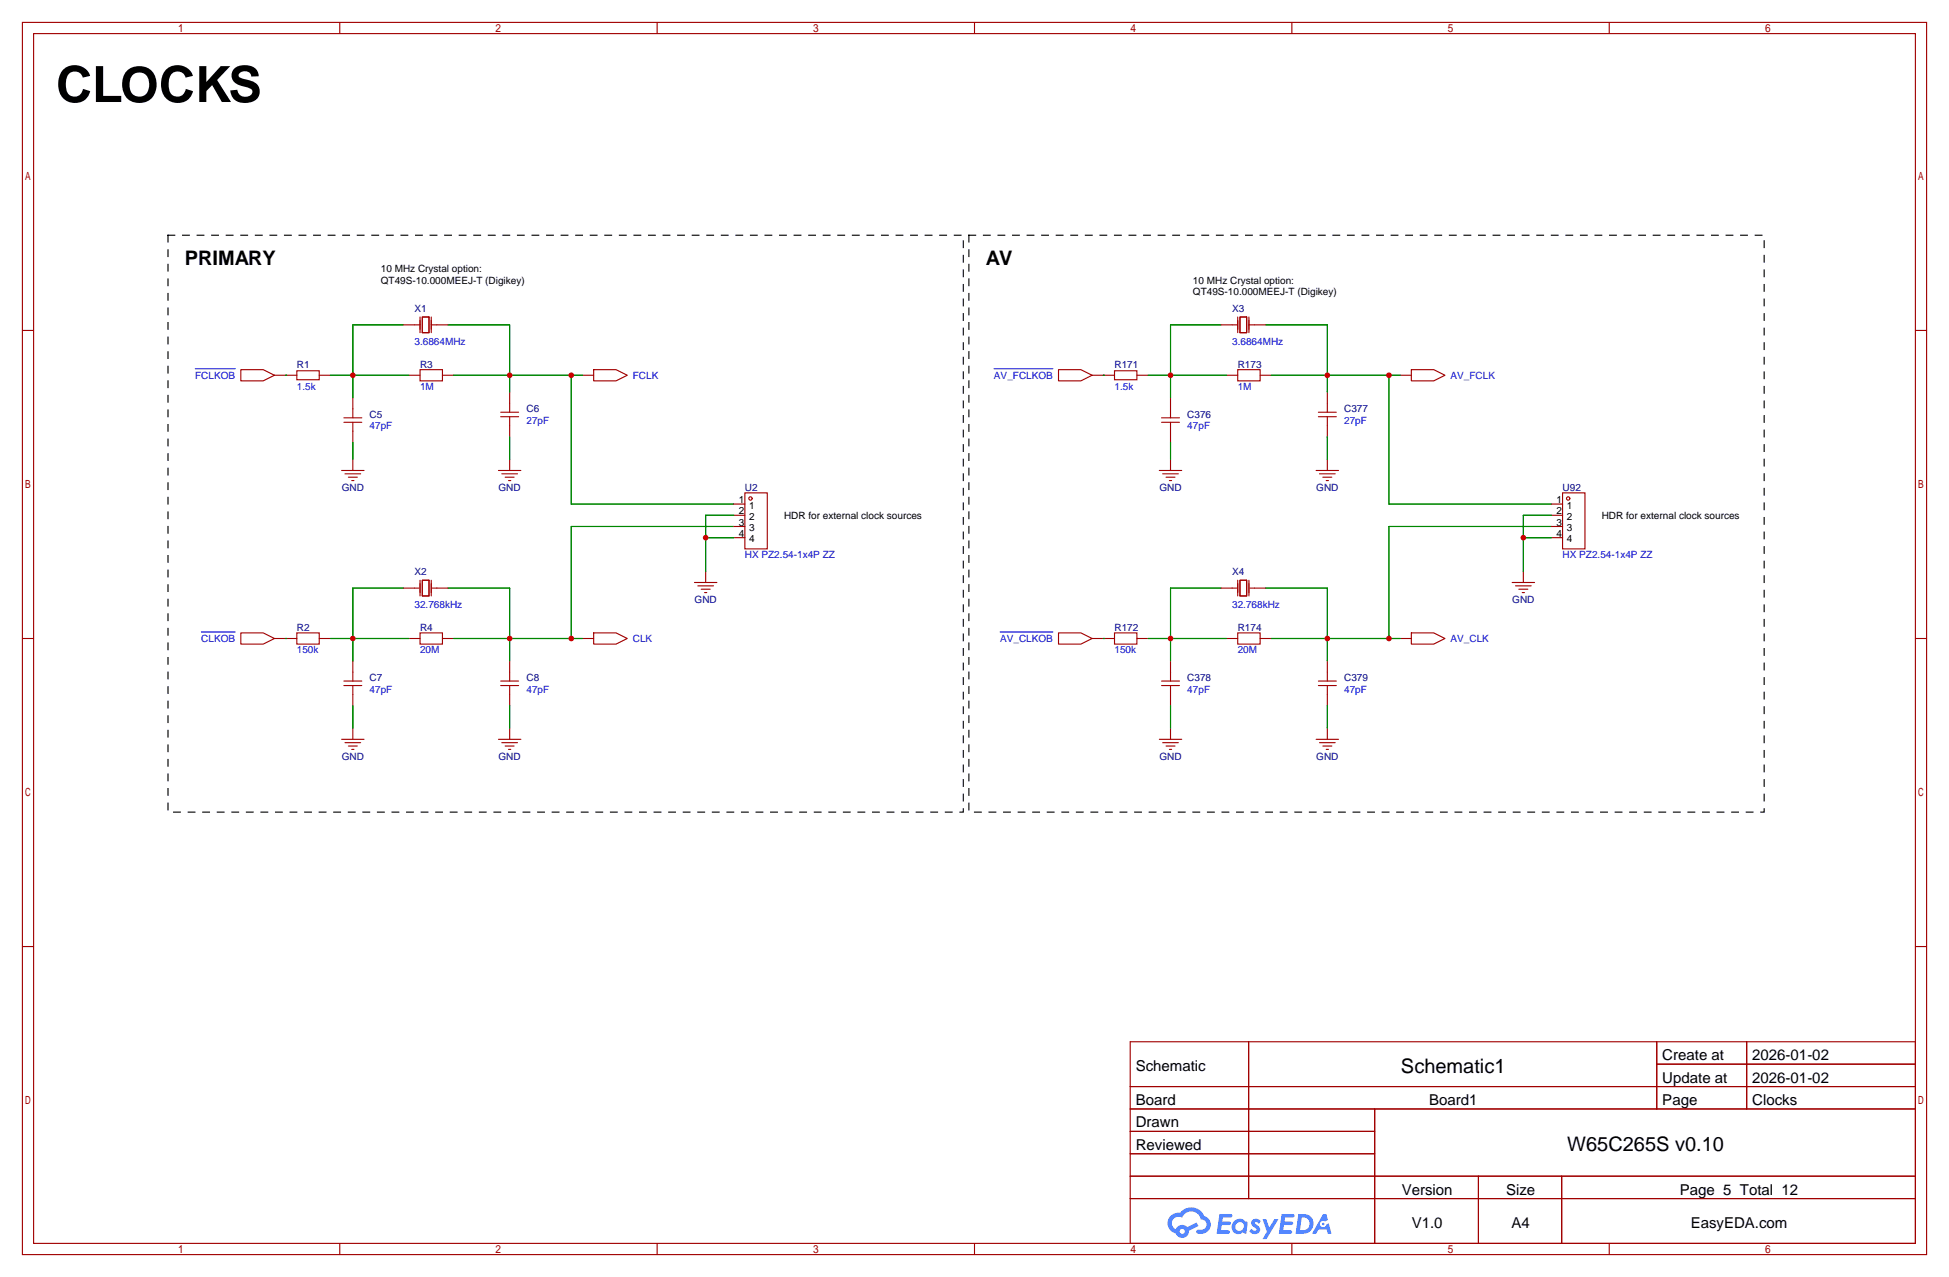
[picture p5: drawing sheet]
<svg xmlns="http://www.w3.org/2000/svg" width="442mm" height="290mm" viewBox="0 0 442 290" stroke-linecap="round" stroke-linejoin="round" font-family="sans-serif">
<g fill="none" stroke="#a10000" stroke-width=".25">
<path d="M5.1 5.1h431.8v279.4h-431.8zM7.6 7.6h426.7v274.3h-426.7zM77 5.1v2.5M149 5.1v2.5M221 5.1v2.5M292.9 5.1v2.5M364.9 5.1v2.5M5.1 74.9h2.5M434.3 74.9h2.6M5.1 144.8h2.5M434.3 144.8h2.6M5.1 214.6h2.5"/>
<path d="M434.3 214.6h2.6M256.3 236.2h178v45.7h-178zM283.1 236.2v35.6M375.7 236.2v15.3M396.1 236.2v15.3M256.3 246.4h178M256.3 251.5h178M256.3 256.5h55.4M311.7 251.5v30.4M375.7 241.3h58.6M256.3 266.7h178M256.3 261.6h55.4"/>
<path d="M256.3 271.8h178M335.3 266.7v15.2M354.1 266.7v15.2M77 281.9v2.6M149 281.9v2.6M221 281.9v2.6M292.9 281.9v2.6M364.9 281.9v2.6"/>
</g>
<g fill="#5487ff">
<path d="M284 276.6a1.3 1.3 0 0 1 1.9 .3l-.4 .6a.54 .54 0 0 0-1-.2l.2 .2a1.28 1.28 0 0 1 .7 2 1.53 1.53 0 0 1-2.1-.3l.5-.6 .8 .5a.31 .31 0 0 0 .3-.3 .31 .31 0 0 0-.3-.3 1.12 1.12 0 0 1-.6-1.9z"/>
<path d="M286.3 276.4h.8l.7 2 1.2-2h.9l-2.7 4.6h-.9l1-1.7z"/>
<path d="M276.5 275.3h2.3a.46 .46 0 0 1 .5 .1 .46 .46 0 0 1 .1 .5l-.4 .2h-1.7l-.1 .9h1.6a.4 .4 0 0 1 .3 .4 .4 .4 0 0 1-.4 .4h-1.7l-.1 1.2h1.3a.46 .46 0 0 1 .6 .1 .46 .46 0 0 1 .1 .5l-.4 .2h-2.6z"/>
<path d="M290.6 275.3h2.3a.47 .47 0 0 1 .5 .1 .47 .47 0 0 1 .1 .5l-.3 .2h-1.8l-.1 .9h1.6a.4 .4 0 0 1 .4 .4 .4 .4 0 0 1-.5 .4h-1.6l-.2 1.2h1.4a.46 .46 0 0 1 .5 .1 .46 .46 0 0 1 .1 .5l-.4 .2h-2.6z"/>
<path d="M300 275.3h.8l.3 1.3-.6 .4a.75 .75 0 0 0-1.1 .3 .75 .75 0 0 0 .4 1 .75 .75 0 0 0 1-.7l.5-.2 .6 2.3h-.8l-.3-.9h-1.8l-.5 .9h-1z"/>
<path d="M294.4 275.3l-.6 4.5h1.4a2.27 2.27 0 0 0 2.7-2.3 2.27 2.27 0 0 0-2.7-2.2zM295.2 276.1a1.5 1.5 0 0 1 1.8 1.5 1.5 1.5 0 0 1-1.9 1.4h-.3z"/>
<path d="M279.8 276.9a1.6 1.6 0 0 0-.3 2.3 1.6 1.6 0 0 0 2.3 .2l.8 .4 .3-2.5-.1-.3h-.5a1.58 1.58 0 0 0-2.5-.1zM280.4 277.4a.98 .98 0 0 1 1.6 .4 .98 .98 0 0 1-1 1.3 .94 .94 0 0 1-.9-.6 .94 .94 0 0 1 .3-1.1z"/>
<path d="M265.5 275.7a2.37 2.37 0 0 0 1.1 4 1.54 1.54 0 0 0 1.8 1 1.54 1.54 0 0 0 1.2-1.6l2.2-1.1-.5-.8-2.1 1a1.57 1.57 0 0 0-2.6 .5 1.5 1.5 0 0 1-.7-2.1 1.5 1.5 0 0 1 2.2-.5 2.23 2.23 0 0 1 2.3-1.4 2.23 2.23 0 0 1 1.9 1.8 1.16 1.16 0 0 1 1.3 1.1 1.16 1.16 0 0 1-1.1 1.2h-.7a.47 .47 0 0 0-.6 .4 .47 .47 0 0 0 .5 .6 2.14 2.14 0 0 0 2.7-1.4 2.14 2.14 0 0 0-1.3-2.7 3.2 3.2 0 0 0-5.5-.7l-1.1 .1zM267.5 279.2a.6 .6 0 0 1 1.2 0 .6 .6 0 0 1-1.2 0z"/>
<circle cx="300" cy="277.5" r=".28"/>
</g>
<g fill="none" stroke="#a10000" stroke-width=".25">
<path d="M91.4 73.7h3.8M95.2 71.9v3.5M95.8 71.9h1.5v3.5h-1.5zM97.8 71.9v3.5M97.8 73.7h3.8M276.9 73.7h3.8M280.7 71.9v3.5M281.2 71.9h1.5v3.5h-1.5zM283.2 73.7h3.8M283.2 71.9v3.5M54.6 83.8h5.1l2.5 1.3-2.5 1.3h-5.1zM62.2 85.1h5.1"/>
<path d="M67.3 84.1h5.1v2h-5.1zM72.4 85.1h2.5M78 95.8h4M78 94.7h4M80 90.2v4.5M80 95.8v4.5M92.7 85.1h2.5M95.2 83.8h5.1v2.6h-5.1zM100.3 85.1h2.6M113.5 94.5h4.1M113.5 93.5h4.1M115.6 88.9v4.6"/>
<path d="M115.6 94.5v4.6M132.1 85.1h2.5M134.6 83.8h5.1l2.5 1.3-2.5 1.3h-5.1zM240 83.8h5.1l2.5 1.3-2.5 1.3h-5.1zM247.6 85.1h5.1M252.7 84.1h5.1v2h-5.1zM257.8 85.1h2.5M263.4 95.8h4.1M263.4 94.7h4.1M265.4 90.2v4.5M265.4 95.8v4.5M278.1 85.1h2.6"/>
<path d="M280.7 83.8h5.1v2.6h-5.1zM285.8 85.1h2.5M299 94.5h4M299 93.5h4M301 88.9v4.6M301 94.5v4.6M317.5 85.1h2.5M320 83.8h5.1l2.6 1.3-2.6 1.3h-5.1zM77.5 106.7h5M78.2 107.4h3.6M79 108.2h2M79.8 109h.5"/>
<path d="M80 104.1v2.6M113 106.7h5.1M113.8 107.4h3.5M114.6 108.2h2M115.3 109h.5M115.6 104.1v2.6M166.4 114.3h2.5M166.4 116.8h2.5M166.4 119.4h2.5M168.9 111.8h5.1v12.7h-5.1zM262.9 106.7h5.1M263.7 107.4h3.5"/>
<path d="M264.4 108.2h2M265.2 109h.5M265.4 104.1v2.6M298.4 106.7h5.1M299.2 107.4h3.6M300 108.2h2M300.7 109h.5M301 104.1v2.6M351.8 114.3h2.5M351.8 116.8h2.5M351.8 119.4h2.5M354.3 111.8h5.1v12.7h-5.1z"/>
<path d="M91.4 133.4h3.6M95.2 131.6v3.5M95.8 131.6h1.5v3.5h-1.5zM97.8 131.6v3.5M98 133.4h3.6M157.5 132.1h5.1M158.2 132.8h3.6M159 133.6h2M159.8 134.4h.5M160 129.5v2.6M166.4 121.9h2.5M276.9 133.4h3.5"/>
<path d="M280.7 131.6v3.5M281.2 131.6h1.5v3.5h-1.5zM283.2 131.6v3.5M283.5 133.4h3.5M342.9 132.1h5.1M343.7 132.8h3.5M344.4 133.6h2.1M345.2 134.4h.5M345.4 129.5v2.6M351.8 121.9h2.5M54.6 143.5h5.1l2.5 1.3-2.5 1.3h-5.1zM62.2 144.8h5.1"/>
<path d="M67.3 143.5h5.1v2.6h-5.1zM72.4 144.8h2.5M78 155.4h4M78 154.4h4M80 149.9v4.5M80 155.4v4.6M92.7 144.8h2.5M95.2 143.5h5.1v2.6h-5.1zM100.3 144.8h2.6M113.5 155.4h4.1M113.5 154.4h4.1M115.6 149.9v4.5"/>
<path d="M115.6 155.4v4.6M132.1 144.8h2.5M134.6 143.5h5.1l2.5 1.3-2.5 1.3h-5.1zM240 143.5h5.1l2.5 1.3-2.5 1.3h-5.1zM247.6 144.8h5.1M252.7 143.5h5.1v2.6h-5.1zM257.8 144.8h2.5M263.4 155.4h4.1M263.4 154.4h4.1M265.4 149.9v4.5M265.4 155.4v4.6M278.1 144.8h2.6"/>
<path d="M280.7 143.5h5.1v2.6h-5.1zM285.8 144.8h2.5M299 155.4h4M299 154.4h4M301 149.9v4.5M301 155.4v4.6M317.5 144.8h2.5M320 143.5h5.1l2.6 1.3-2.6 1.3h-5.1zM77.5 167.6h5M78.2 168.4h3.6M79 169.2h2M79.8 169.9h.5"/>
<path d="M80 165.1v2.5M113 167.6h5.1M113.8 168.4h3.5M114.6 169.2h2M115.3 169.9h.5M115.6 165.1v2.5M262.9 167.6h5.1M263.7 168.4h3.5M264.4 169.2h2M265.2 169.9h.5M265.4 165.1v2.5M298.4 167.6h5.1"/>
<path d="M299.2 168.4h3.6M300 169.2h2M300.7 169.9h.5M301 165.1v2.5"/>
<circle cx="170.2" cy="113" r=".38"/>
<circle cx="355.6" cy="113" r=".38"/>
</g>
<path d="M44.3 83.6h9M225.4 83.6h13.4M45.7 143.3h7.6M226.8 143.3h12" fill="none" stroke="#00f" stroke-width=".23"/>
<g fill="none" stroke="#008700" stroke-width=".25">
<path d="M91.4 73.7h-11.4v16.5M101.6 73.7h14v15.2M276.9 73.7h-11.5v16.5M287 73.7h14v15.2M64.8 85.1h.1M74.9 85.1h17.8M102.9 85.1h29.2M115.6 99.1v5M129.5 85.1v29.2h36.9M250.2 85.1h.1M260.3 85.1h17.8M288.3 85.1h29.2"/>
<path d="M301 99.1v5M315 85.1v29.2h36.8M80 100.3v3.8M166.4 119.4h-36.9v25.4M166.4 116.8h-6.4v12.7M265.4 100.3v3.8M351.8 119.4h-36.8v25.4M351.8 116.8h-6.4v12.7M91.4 133.4h-11.4v16.5M101.6 133.4h14v16.5M160 121.9h6.4M276.9 133.4h-11.5v16.5"/>
<path d="M287 133.4h14v16.5M345.4 121.9h6.4M64.8 144.8h.1M74.9 144.8h17.8M102.9 144.8h29.2M250.2 144.8h.1M260.3 144.8h17.8M288.3 144.8h29.2M80 160v5.1M115.6 160v5.1M265.4 160v5.1M301 160v5.1"/>
</g>
<path d="M38.1 53.3h180.3v130.9h-180.3zM219.7 53.3h180.3v130.9h-180.3z" fill="none" stroke="#000" stroke-width=".25" stroke-dasharray="1.5 1.8"/>
<g fill="#c00">
<circle cx="80" cy="85.1" r=".63"/>
<circle cx="115.6" cy="85.1" r=".63"/>
<circle cx="129.5" cy="85.1" r=".63"/>
<circle cx="80" cy="144.8" r=".63"/>
<circle cx="129.5" cy="144.8" r=".63"/>
<circle cx="115.6" cy="144.8" r=".63"/>
<circle cx="160" cy="121.9" r=".63"/>
<circle cx="265.4" cy="85.1" r=".63"/>
<circle cx="301" cy="85.1" r=".63"/>
<circle cx="315" cy="85.1" r=".63"/>
<circle cx="265.4" cy="144.8" r=".63"/>
<circle cx="315" cy="144.8" r=".63"/>
<circle cx="301" cy="144.8" r=".63"/>
<circle cx="345.4" cy="121.9" r=".63"/>
</g>
<text font-size="11.3" x="12.7" y="23.1">CLOCKS</text>
<g font-size="4.5">
<text x="41.9" y="60.1">PRIMARY</text>
<text x="223.5" y="60.1">AV</text>
<text x="317.7" y="243.3">Schematic1</text>
<text x="355.4" y="261.1">W65C265S v0.10</text>
</g>
<g font-size="3.4">
<text x="257.6" y="243">Schematic</text>
<text x="377" y="240.4">Create at</text>
<text x="377" y="245.5">Update at</text>
<text x="397.4" y="240.4">2026-01-02</text>
<text x="397.4" y="245.5">2026-01-02</text>
<text x="257.6" y="250.6">Board</text>
<text x="324.1" y="250.6">Board1</text>
<text x="377" y="250.6">Page</text>
<text x="397.4" y="250.6">Clocks</text>
<text x="257.6" y="255.7">Drawn</text>
<text x="257.6" y="260.7">Reviewed</text>
<text x="317.9" y="270.9">Version</text>
<text x="341.5" y="270.9">Size</text>
<text x="380.9" y="270.9">Page 5 Total 12</text>
<text x="320.1" y="278.5">V1.0</text>
<text x="342.7" y="278.5">A4</text>
<text x="383.4" y="278.5">EasyEDA.com</text>
</g>
<g font-size="2.3">
<text x="86.4" y="61.8">10 MHz Crystal option:</text>
<text x="86.4" y="64.3">QT49S-10.000MEEJ-T (Digikey)</text>
<text x="270.5" y="64.3">10 MHz Crystal option:</text>
<text x="270.5" y="66.9">QT49S-10.000MEEJ-T (Digikey)</text>
<text x="167.5" y="114.1">1</text>
<text x="167.5" y="116.6">2</text>
<text x="167.5" y="119.2">3</text>
<text x="169.8" y="115.3">1</text>
<text x="169.8" y="117.9">2</text>
<text x="177.8" y="117.7">HDR for external clock sources</text>
<text x="352.9" y="114.1">1</text>
<text x="352.9" y="116.6">2</text>
<text x="352.9" y="119.2">3</text>
<text x="355.3" y="115.3">1</text>
<text x="355.3" y="117.9">2</text>
<text x="363.2" y="117.7">HDR for external clock sources</text>
<text x="167.5" y="121.7">4</text>
<text x="169.8" y="120.4">3</text>
<text x="169.8" y="123">4</text>
<text x="352.9" y="121.7">4</text>
<text x="355.3" y="120.4">3</text>
<text x="355.3" y="123">4</text>
</g>
<g font-size="2.3" fill="#000080">
<text x="94" y="70.7">X1</text>
<text x="279.4" y="70.7">X3</text>
<text x="67.3" y="83.4">R1</text>
<text x="95.2" y="83.4">R3</text>
<text x="252.7" y="83.4">R171</text>
<text x="280.7" y="83.4">R173</text>
<text x="83.8" y="94.8">C5</text>
<text x="119.4" y="93.5">C6</text>
<text x="269.2" y="94.8">C376</text>
<text x="304.8" y="93.5">C377</text>
<text x="77.5" y="111.3">GND</text>
<text x="113.1" y="111.3">GND</text>
<text x="168.9" y="111.3">U2</text>
<text x="262.9" y="111.3">GND</text>
<text x="298.5" y="111.3">GND</text>
<text x="354.3" y="111.3">U92</text>
<text x="94" y="130.4">X2</text>
<text x="279.4" y="130.4">X4</text>
<text x="157.5" y="136.7">GND</text>
<text x="342.9" y="136.7">GND</text>
<text x="67.3" y="143.1">R2</text>
<text x="95.2" y="143.1">R4</text>
<text x="252.7" y="143.1">R172</text>
<text x="280.7" y="143.1">R174</text>
<text x="83.8" y="154.5">C7</text>
<text x="119.4" y="154.5">C8</text>
<text x="269.2" y="154.5">C378</text>
<text x="304.8" y="154.5">C379</text>
<text x="77.5" y="172.3">GND</text>
<text x="113.1" y="172.3">GND</text>
<text x="262.9" y="172.3">GND</text>
<text x="298.5" y="172.3">GND</text>
</g>
<g font-size="2.3" fill="#00f">
<text x="94" y="78.3">3.6864MHz</text>
<text x="279.4" y="78.3">3.6864MHz</text>
<text x="44.3" y="85.9">FCLKOB</text>
<text x="67.3" y="88.4">1.5k</text>
<text x="95.2" y="88.4">1M</text>
<text x="143.5" y="85.9">FCLK</text>
<text x="225.4" y="85.9">AV_FCLKOB</text>
<text x="252.7" y="88.4">1.5k</text>
<text x="280.7" y="88.4">1M</text>
<text x="328.9" y="85.9">AV_FCLK</text>
<text x="83.8" y="97.3">47pF</text>
<text x="119.4" y="96.1">27pF</text>
<text x="269.2" y="97.3">47pF</text>
<text x="304.8" y="96.1">27pF</text>
<text x="168.9" y="126.5">HX PZ2.54-1x4P ZZ</text>
<text x="354.3" y="126.5">HX PZ2.54-1x4P ZZ</text>
<text x="94" y="138">32.768kHz</text>
<text x="279.4" y="138">32.768kHz</text>
<text x="45.7" y="145.6">CLKOB</text>
<text x="67.3" y="148.1">150k</text>
<text x="95.2" y="148.1">20M</text>
<text x="143.5" y="145.6">CLK</text>
<text x="226.8" y="145.6">AV_CLKOB</text>
<text x="252.7" y="148.1">150k</text>
<text x="280.7" y="148.1">20M</text>
<text x="328.9" y="145.6">AV_CLK</text>
<text x="83.8" y="157">47pF</text>
<text x="119.4" y="157">47pF</text>
<text x="269.2" y="157">47pF</text>
<text x="304.8" y="157">47pF</text>
</g>
</svg>
